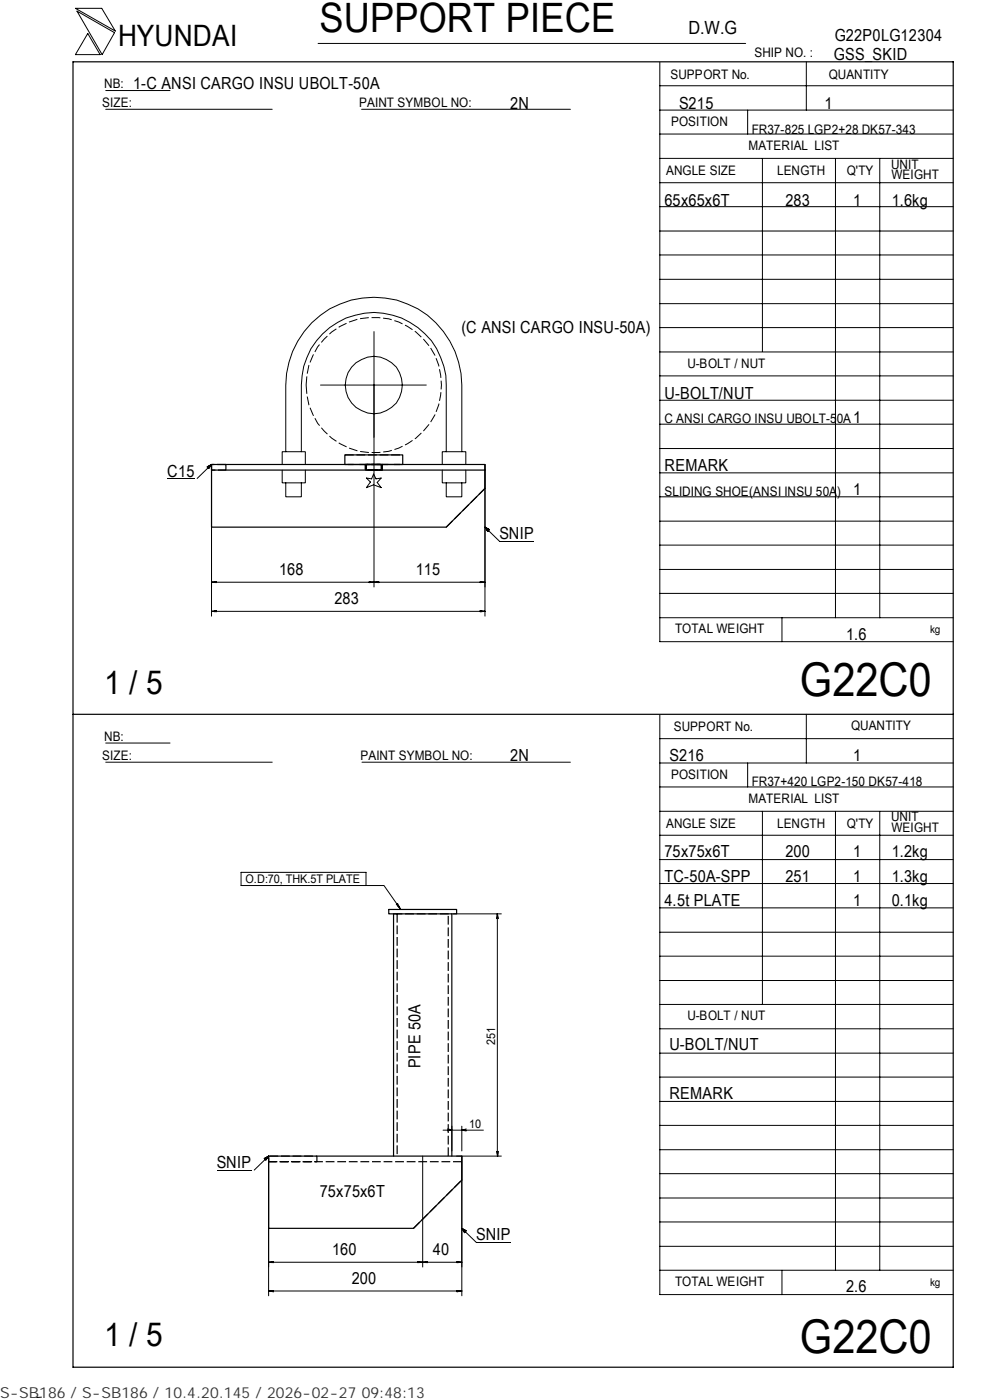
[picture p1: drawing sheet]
<svg xmlns="http://www.w3.org/2000/svg" width="210mm" height="297mm" viewBox="0 0 210 297" stroke-linecap="round" stroke-linejoin="round" font-family="sans-serif">
<g fill="none" stroke="#000" stroke-width=".21">
<path d="M16 1.8h5.6l2.9 4.8zM16.3 2.4l8 4.5-2.6 4.7zM18.6 7.1l2.6 4.5h-5.2zM22.4 19.2h13.7M67.5 9.2h90.6M139.9 18.2h62.3M139.9 13.2v122.9h62.3M171 13.1v10.3M22.4 23.2h35.3M76.7 23.2h44.3M139.9 38.8h62.3M139.9 33.6h62.3"/>
<path d="M139.9 28.4h62.3M139.9 23.4h62.3M158.6 23.4v5M161.7 33.6v41M177.2 33.7v97.4M186.6 33.7v97.4M139.9 59.3h62.3M139.9 54.1h62.3M139.9 49h62.3M139.9 43.8h62.3M79.3 70.3v54.2M139.9 79.7h62.3"/>
<path d="M139.9 74.7h62.3M139.9 69.5h62.3M139.9 64.4h62.3M43.9 99l1-.5-.6 .9zM44.9 98.5v32.2M44.9 98.5l-3.1 3M59.8 99.7v2.7h5v-2.7M59.8 98.5v-2.7h5v2.7M60.6 95.8v-14.1a18.7 18.7 0 0 1 18.7-18.6 18.7 18.7 0 0 1 18.6 18.6v14.1M63.9 95.8v-14.1a15.4 15.4 0 0 1 15.4-15.4 15.4 15.4 0 0 1 15.3 15.4v14.1M68 81.7h22.4M93.8 99.7v2.7h5v-2.7"/>
<path d="M93.8 98.5v-2.7h5v2.7M102.9 98.5v32.2M139.9 95.2h62.3M139.9 90h62.3M139.9 84.9h62.3M35.5 101.5h5.8M60.6 102.4v3h3.3v-3M77.7 101.4l1.1 .2 .4-1 .5 1 1.1-.2-.8 1 .8 1.1-1.6-.6-1.5 .6 .9-1.2zM94.6 102.4v3h3.3v-3M102.9 111.8l.9 .5-.3 .5zM102.9 111.8l3 3M105.9 114.8h7.4"/>
<path d="M139.9 100.3h62.3M139.9 115.6h62.3M139.9 110.6h62.3M139.9 105.4h62.3M44.9 123.5l1-.1v.2zM44.9 123.5h58M44.9 129.7l1-.2v.3zM44.9 129.7h58M45.5 123.4v.2M45.5 129.6v.2M78.3 123.4l2 .2v-.2l-2 .2zM78.6 123.4v.2"/>
<path d="M80 123.4v.2M101.8 123.4l1.1 .1-1.1 .1zM101.8 129.5l1.1 .2-1.1 .1zM102.2 123.4v.2M102.2 129.6v.2M139.9 131.1h62.3M139.9 125.9h62.3M139.9 120.8h62.3M165.9 131.1v5M22.4 157.6h13.7M139.9 151.7v122.9h62.3M139.9 156.7h62.3"/>
<path d="M171 151.5v10.4M22.4 161.7h35.3M76.8 161.7h44.2M139.9 177.2h62.3M139.9 172.1h62.3M139.9 167h62.3M139.9 161.9h62.3M158.6 161.9v5.1M161.7 172.1v41M177.2 172.2v97.3M186.6 172.2v97.3M51.1 185.1h26.5v2.8h-26.5z"/>
<path d="M77.6 187.9h3.8l3.6 5M84.1 191.8l.2-.1 .7 1.2zM84.5 192.1l-.2 .1M96.2 193.9h10.1M105.5 193.9l-.2 1M105.5 193.9l.2 1M105.5 193.9v51.4M139.9 182.4h62.3M139.9 197.8h62.3M139.9 192.6h62.3M139.9 187.4h62.3M139.9 218.3h62.3"/>
<path d="M139.9 213.1h62.3M139.9 208h62.3M139.9 202.9h62.3M94 239.8h8.5M94.9 239.5l.9 .2-.9 .2M95.8 238.9v5.3M97.9 238.9v5.3M98.9 239.5l-1 .3 1 .1M139.9 238.7h62.3M139.9 233.7h62.3M139.9 228.5h62.3M139.9 223.4h62.3"/>
<path d="M46 248.2h7.3M56 245.8l1-.5-.6 .8zM57 245.3v29.6M57 245.3l-3.1 2.9M89.7 245.3v23.5M96.8 245.3h9.5M97.9 245.3v29.6M105.3 244.3l.3 1 .1-1M139.9 259.2h62.3M139.9 254.2h62.3M139.9 249h62.3M139.9 243.9h62.3"/>
<path d="M57 273.9l1-.1v.3zM57 273.9h40.9M57 267.8l1-.2v.3zM57 267.8h40.9M57.6 273.8v.2M57.6 267.7v.2M88.6 267.6l1.1 .2-1.1 .1zM89 267.7v.2M89.7 267.8l1-.2v.3zM90.3 267.7v.2M96.9 267.6l1 .2-1 .1zM96.9 273.8l1 .1-1 .2z"/>
<path d="M97.3 267.7v.2M97.3 273.8v.2M97.9 260.6l1 .5-.4 .4zM97.9 260.6l3.1 3h7.4M139.9 269.5h62.3M139.9 264.4h62.3M165.9 269.5v5.1M8.8 296.4l-1 .1"/>
<circle cx="79.3" cy="81.7" r="6"/>
</g>
<path d="M15.5 13.1h186.7v277h-186.7zM44.9 99.7v12.1h49.7l8.3-8.2v-3.9M44.9 98.5h3v1.2h-3zM47.9 98.5h55v1.2h-55M73.1 98.5v-2h12.3v2M15.5 151.5h186.7M82.5 192.9h14.3v1h-14.3zM83.5 193.9v51.4M95.8 193.9v51.4M57 245.3h40.9v5l-10.2 10.3h-30.7z" fill="none" stroke="#000" stroke-width=".25"/>
<path d="M47.9 99.7h-3M77.7 98.5h3.1M80.8 99.7h-3.1" fill="none" stroke="#000" stroke-width=".25" stroke-dasharray="1.7 .5" stroke-linecap="butt"/>
<g fill="none" stroke="#000" stroke-width=".25" stroke-dasharray="1.9 .6" stroke-linecap="butt">
<path d="M47.9 98.5h-3v1.2M73.1 96.5h12.3M73.1 98.5h12.3h-12.3M77.5 98.5h3.6M80.3 98.5h.5v1.2h-3.1v-1.2h2.6M81 98.5l.1 1.2h-3.6v-1.2h3.5M81.1 99.7h-3.6M94.6 111.8l8.3-8.2M83.5 193.9h12.3M84.2 193.9v51.4M57 246.5h10.2v-1.2h-10.2v1.2M95.1 245.3v-51.4"/>
<path d="M97.9 246.5h-40.9M87.7 260.6l10.2-10.3"/>
</g>
<path d="M43.9 98.6h1v.8h-1zM103 111.9h.8v.9h-.8zM56 245.4h1v.7h-1zM98 260.7h.9v.8h-.9z" fill="#000"/>
<path d="M64.9 81.7a14.4 14.4 0 0 0 18.3 13.9 14.4 14.4 0 0 0 8.4-21.4 14.4 14.4 0 0 0-22.9-2.2 14.3 14.3 0 0 0-3.8 9.7" fill="none" stroke="#000" stroke-width=".21" stroke-dasharray="1.9 .6" stroke-linecap="butt"/>
<g font-size="9.9">
<text x="169.7" y="147.6">G22C0</text>
<text x="169.7" y="286.9">G22C0</text>
</g>
<text font-size="8.6" x="67.7" y="6.9">SUPPORT PIECE</text>
<g font-size="7">
<text x="22.1" y="147.2">1 / 5</text>
<text x="22.1" y="285.6">1 / 5</text>
</g>
<text font-size="6.3" x="25.1" y="9.8">HYUNDAI</text>
<text font-size="3.9" x="146" y="7.3">D.W.G</text>
<g font-size="3.5">
<text x="177" y="8.7">G22P0LG12304</text>
<text x="176.9" y="12.8">GSS_SKID</text>
<text x="28.3" y="19">1-C ANSI CARGO INSU UBOLT-50A</text>
<text x="108.2" y="23.1">2N</text>
<text x="144" y="23.1">S215</text>
<text x="174.8" y="23.1">1</text>
<text x="141" y="43.6">65x65x6T</text>
<text x="166.6" y="43.6">283</text>
<text x="180.9" y="43.6">1</text>
<text x="189.1" y="43.6">1.6kg</text>
<text x="97.9" y="70.6">(C ANSI CARGO INSU-50A)</text>
<text x="141" y="84.6">U-BOLT/NUT</text>
<text x="180.9" y="89.7">1</text>
<text x="35.5" y="101.1">C15</text>
<text x="141" y="99.9">REMARK</text>
<text x="180.9" y="105.1">1</text>
<text x="105.9" y="114.4">SNIP</text>
<text x="59.2" y="122">168</text>
<text x="88.2" y="122">115</text>
<text x="71" y="128.2">283</text>
<text x="179.5" y="135.8">1.6</text>
<text x="108.2" y="161.4">2N</text>
<text x="142" y="161.4">S216</text>
<text x="180.9" y="161.4">1</text>
<text x="141" y="181.9">75x75x6T</text>
<text x="166.6" y="181.9">200</text>
<text x="180.9" y="181.9">1</text>
<text x="189.1" y="181.9">1.2kg</text>
<text x="141" y="187">TC-50A-SPP</text>
<text x="166.6" y="187">251</text>
<text x="180.9" y="187">1</text>
<text x="189.1" y="187">1.3kg</text>
<text x="141" y="192.1">4.5t PLATE</text>
<text x="180.9" y="192.1">1</text>
<text x="189.1" y="192.1">0.1kg</text>
<text x="89.2" y="226.7" transform="rotate(-90 89.2 226.7)">PIPE 50A</text>
<text x="142" y="222.8">U-BOLT/NUT</text>
<text x="142" y="233.1">REMARK</text>
<text x="46" y="247.8">SNIP</text>
<text x="67.8" y="254">75x75x6T</text>
<text x="101" y="263.1">SNIP</text>
<text x="70.4" y="266.3">160</text>
<text x="91.8" y="266.3">40</text>
<text x="74.6" y="272.5">200</text>
<text x="179.5" y="274.1">2.6</text>
</g>
<text font-size="3.2" fill="#323232" x="0" y="296.6">S-SB186 / S-SB186 / 10.4.20.145 / 2026-02-27 09:48:13</text>
<g font-size="2.8">
<text x="142.2" y="16.8">SUPPORT No.</text>
<text x="160" y="12.2">SHIP NO. :</text>
<text x="175.8" y="16.7">QUANTITY</text>
<text x="21.7" y="22.8">SIZE:</text>
<text x="22.1" y="18.7">NB:</text>
<text x="76.2" y="22.8">PAINT SYMBOL NO:</text>
<text x="142.3" y="26.8">POSITION</text>
<text x="159.4" y="28.4">FR37-825 LGP2+28 DK57-343</text>
<text x="158.8" y="31.7">MATERIAL LIST</text>
<text x="189" y="35.8">UNIT</text>
<text x="141.3" y="37.2">ANGLE SIZE</text>
<text x="164.8" y="37.1">LENGTH</text>
<text x="179.6" y="37.1">Q'TY</text>
<text x="189.1" y="38">WEIGHT</text>
<text x="145.8" y="78">U-BOLT / NUT</text>
<text x="141" y="89.8">C ANSI CARGO INSU UBOLT-50A</text>
<text x="141" y="105.2">SLIDING SHOE(ANSI INSU 50A)</text>
<text x="143.2" y="134.4">TOTAL WEIGHT</text>
<text x="142.9" y="155">SUPPORT No.</text>
<text x="180.5" y="154.9">QUANTITY</text>
<text x="21.7" y="161.3">SIZE:</text>
<text x="22.1" y="157.1">NB:</text>
<text x="76.5" y="161.2">PAINT SYMBOL NO:</text>
<text x="142.3" y="165.3">POSITION</text>
<text x="159.4" y="166.7">FR37+420 LGP2-150 DK57-418</text>
<text x="158.8" y="170.3">MATERIAL LIST</text>
<text x="141.3" y="175.7">ANGLE SIZE</text>
<text x="164.8" y="175.6">LENGTH</text>
<text x="179.6" y="175.6">Q'TY</text>
<text x="189" y="174.2">UNIT</text>
<text x="189.1" y="176.5">WEIGHT</text>
<text x="145.8" y="216.5">U-BOLT / NUT</text>
<text x="143.2" y="272.9">TOTAL WEIGHT</text>
</g>
<g font-size="2.5">
<text x="52.1" y="187.4">O.D:70, THK.5T PLATE</text>
<text x="105" y="221.7" transform="rotate(-90 105 221.7)">251</text>
<text x="99.5" y="239.3">10</text>
</g>
<g font-size="2.3">
<text x="197.3" y="134.3">kg</text>
<text x="197.3" y="272.8">kg</text>
</g>
</svg>
